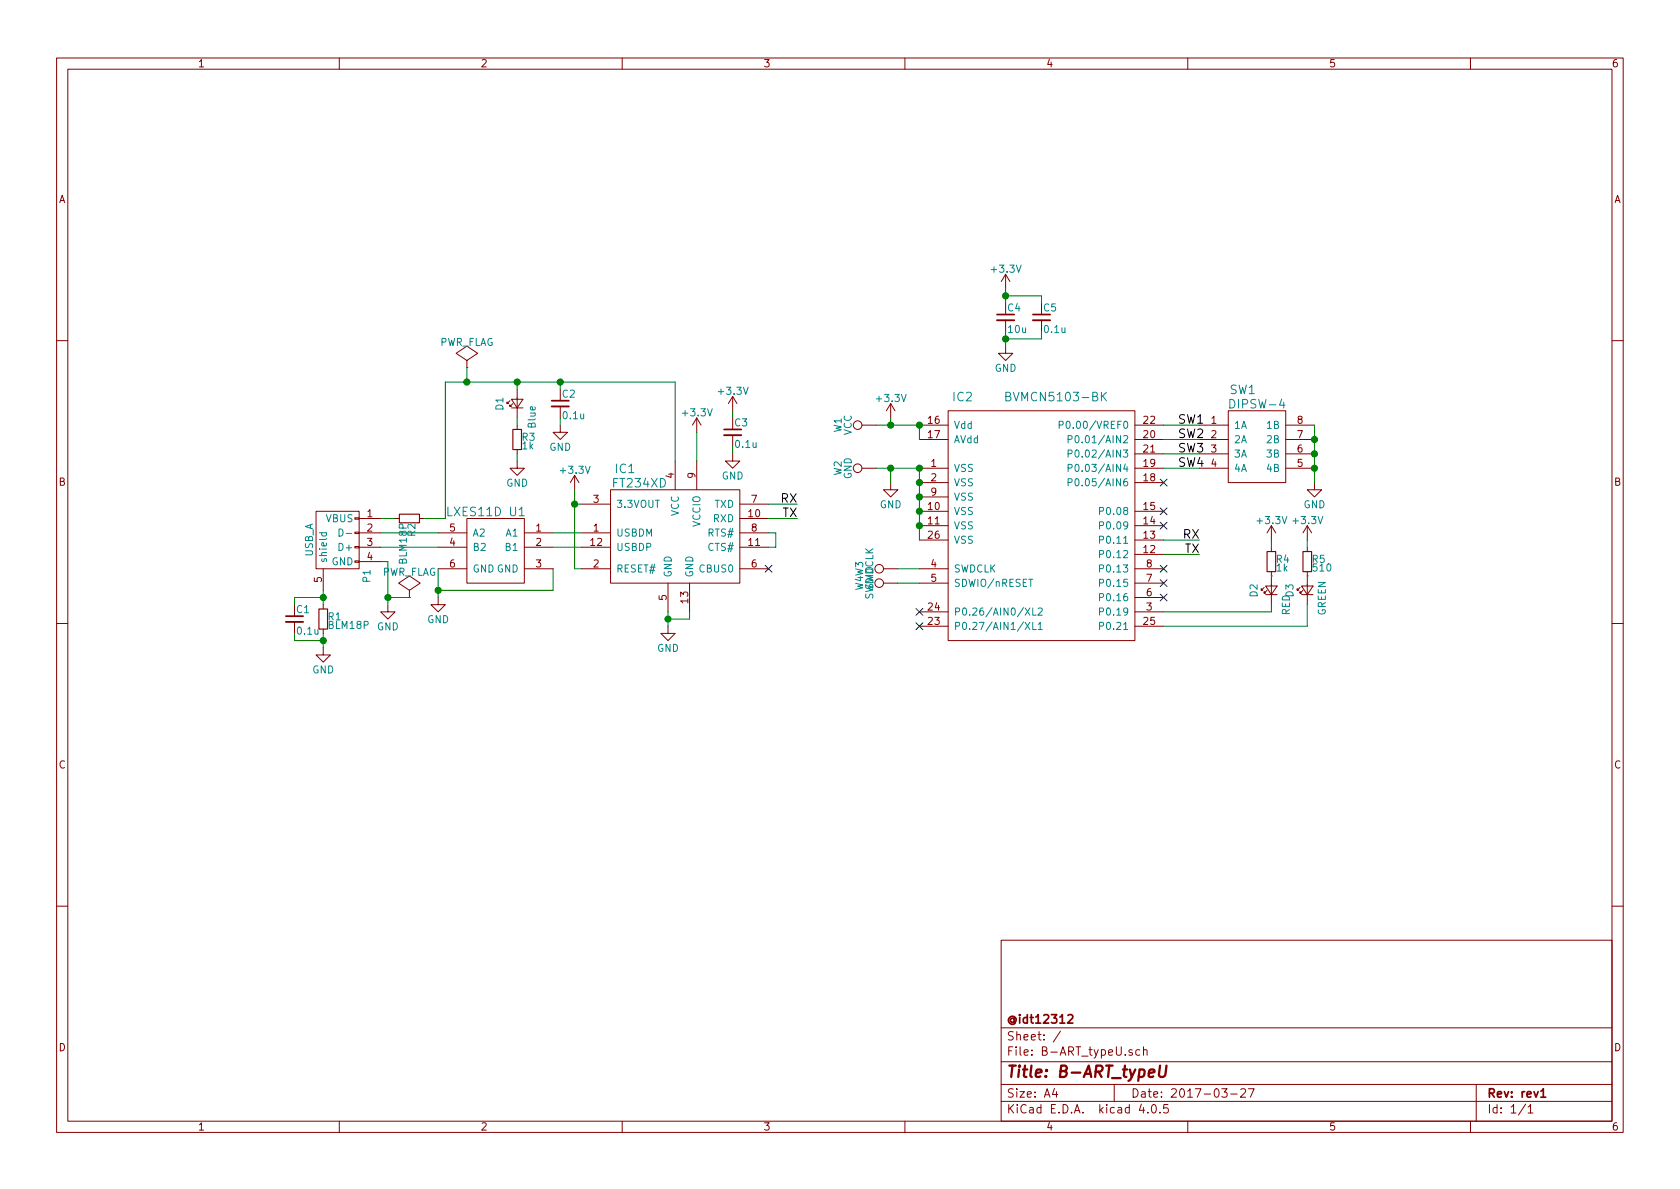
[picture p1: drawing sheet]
EESchema Schematic File Version 2
LIBS:power
LIBS:device
LIBS:transistors
LIBS:conn
LIBS:linear
LIBS:regul
LIBS:74xx
LIBS:cmos4000
LIBS:adc-dac
LIBS:memory
LIBS:xilinx
LIBS:microcontrollers
LIBS:dsp
LIBS:microchip
LIBS:analog_switches
LIBS:motorola
LIBS:texas
LIBS:intel
LIBS:audio
LIBS:interface
LIBS:digital-audio
LIBS:philips
LIBS:display
LIBS:cypress
LIBS:siliconi
LIBS:opto
LIBS:atmel
LIBS:contrib
LIBS:valves
LIBS:B-ART
EELAYER 25 0
EELAYER END
$Descr A4 11693 8268
encoding utf-8
Sheet 1 1
Title "B-ART_typeU"
Date "2017-03-27"
Rev "rev1"
Comp "@idt12312"
Comment1 ""
Comment2 ""
Comment3 ""
Comment4 ""
$EndDescr
$Comp
L FT234XD IC1
U 1 1
P 4700 3700
F 0 "IC1" H 4350 4150 60  0000 C CNN
F 1 "FT234XD" H 4450 4050 60  0000 C CNN
F 2 "Housings_DFN_QFN:DFN-12-1EP_3x3mm_Pitch0.45mm" H 4700 3700 60  0001 C CNN
F 3 "" H 4700 3700 60  0001 C CNN
	1    4700 3700
	1    0    0    -1  
$EndComp
$Comp
L LXES11D U1
U 1 1
P 3450 3800
F 0 "U1" H 3300 4050 60  0000 C CNN
F 1 "LXES11D" H 3600 4050 60  0000 C CNN
F 2 "B-ART:LXES11D" H 4500 3350 60  0001 C CNN
F 3 "" H 4500 3350 60  0001 C CNN
	1    3450 3800
	-1   0    0    -1  
$EndComp
$Comp
L GND #PWR01
U 1 1
P 3050 4150
F 0 "#PWR01" H 3050 3900 50  0001 C CNN
F 1 "GND" H 3050 4000 50  0000 C CNN
F 2 "" H 3050 4150 50  0000 C CNN
F 3 "" H 3050 4150 50  0000 C CNN
	1    3050 4150
	1    0    0    -1  
$EndComp
$Comp
L R_Small R1
U 1 1
P 2250 4300
F 0 "R1" H 2280 4320 50  0000 L CNN
F 1 "BLM18P" H 2280 4260 50  0000 L CNN
F 2 "Resistors_SMD:R_0603" H 2250 4300 50  0001 C CNN
F 3 "" H 2250 4300 50  0000 C CNN
	1    2250 4300
	1    0    0    -1  
$EndComp
$Comp
L GND #PWR02
U 1 1
P 2250 4500
F 0 "#PWR02" H 2250 4250 50  0001 C CNN
F 1 "GND" H 2250 4350 50  0000 C CNN
F 2 "" H 2250 4500 50  0000 C CNN
F 3 "" H 2250 4500 50  0000 C CNN
	1    2250 4500
	1    0    0    -1  
$EndComp
$Comp
L GND #PWR03
U 1 1
P 2700 4200
F 0 "#PWR03" H 2700 3950 50  0001 C CNN
F 1 "GND" H 2700 4050 50  0000 C CNN
F 2 "" H 2700 4200 50  0000 C CNN
F 3 "" H 2700 4200 50  0000 C CNN
	1    2700 4200
	1    0    0    -1  
$EndComp
$Comp
L +3.3V #PWR04
U 1 1
P 4000 3400
F 0 "#PWR04" H 4000 3250 50  0001 C CNN
F 1 "+3.3V" H 4000 3540 50  0000 C CNN
F 2 "" H 4000 3400 50  0000 C CNN
F 3 "" H 4000 3400 50  0000 C CNN
	1    4000 3400
	1    0    0    -1  
$EndComp
$Comp
L +3.3V #PWR05
U 1 1
P 4850 3000
F 0 "#PWR05" H 4850 2850 50  0001 C CNN
F 1 "+3.3V" H 4850 3140 50  0000 C CNN
F 2 "" H 4850 3000 50  0000 C CNN
F 3 "" H 4850 3000 50  0000 C CNN
	1    4850 3000
	1    0    0    -1  
$EndComp
$Comp
L GND #PWR06
U 1 1
P 4650 4350
F 0 "#PWR06" H 4650 4100 50  0001 C CNN
F 1 "GND" H 4650 4200 50  0000 C CNN
F 2 "" H 4650 4350 50  0000 C CNN
F 3 "" H 4650 4350 50  0000 C CNN
	1    4650 4350
	1    0    0    -1  
$EndComp
$Comp
L BVMCN5103-BK IC2
U 1 1
P 7250 3650
F 0 "IC2" H 6700 4550 60  0000 C CNN
F 1 "BVMCN5103-BK" H 7350 4550 60  0000 C CNN
F 2 "B-ART:BVMCN5103-BK" H 7100 3450 60  0001 C CNN
F 3 "" H 7100 3450 60  0001 C CNN
	1    7250 3650
	1    0    0    -1  
$EndComp
Text Label 8350 3750 2    60   ~ 0
RX
Text Label 8350 3850 2    60   ~ 0
TX
$Comp
L LED_Small D2
U 1 1
P 8850 4100
F 0 "D2" H 8800 4225 50  0000 L CNN
F 1 "RED" H 8675 4000 50  0000 L CNN
F 2 "LEDs:LED_0603" V 8850 4100 50  0001 C CNN
F 3 "" V 8850 4100 50  0000 C CNN
	1    8850 4100
	0    -1   -1   0   
$EndComp
$Comp
L R_Small R4
U 1 1
P 8850 3900
F 0 "R4" H 8880 3920 50  0000 L CNN
F 1 "1k" H 8880 3860 50  0000 L CNN
F 2 "Resistors_SMD:R_0603" H 8850 3900 50  0001 C CNN
F 3 "" H 8850 3900 50  0000 C CNN
	1    8850 3900
	1    0    0    -1  
$EndComp
$Comp
L +3.3V #PWR07
U 1 1
P 8850 3750
F 0 "#PWR07" H 8850 3600 50  0001 C CNN
F 1 "+3.3V" H 8850 3890 50  0000 C CNN
F 2 "" H 8850 3750 50  0000 C CNN
F 3 "" H 8850 3750 50  0000 C CNN
	1    8850 3750
	1    0    0    -1  
$EndComp
$Comp
L LED_Small D3
U 1 1
P 9100 4100
F 0 "D3" H 9050 4225 50  0000 L CNN
F 1 "GREEN" H 8925 4000 50  0000 L CNN
F 2 "LEDs:LED_0603" V 9100 4100 50  0001 C CNN
F 3 "" V 9100 4100 50  0000 C CNN
	1    9100 4100
	0    -1   -1   0   
$EndComp
$Comp
L R_Small R5
U 1 1
P 9100 3900
F 0 "R5" H 9130 3920 50  0000 L CNN
F 1 "510" H 9130 3860 50  0000 L CNN
F 2 "Resistors_SMD:R_0603" H 9100 3900 50  0001 C CNN
F 3 "" H 9100 3900 50  0000 C CNN
	1    9100 3900
	1    0    0    -1  
$EndComp
$Comp
L +3.3V #PWR08
U 1 1
P 9100 3750
F 0 "#PWR08" H 9100 3600 50  0001 C CNN
F 1 "+3.3V" H 9100 3890 50  0000 C CNN
F 2 "" H 9100 3750 50  0000 C CNN
F 3 "" H 9100 3750 50  0000 C CNN
	1    9100 3750
	1    0    0    -1  
$EndComp
$Comp
L GND #PWR09
U 1 1
P 6200 3350
F 0 "#PWR09" H 6200 3100 50  0001 C CNN
F 1 "GND" H 6200 3200 50  0000 C CNN
F 2 "" H 6200 3350 50  0000 C CNN
F 3 "" H 6200 3350 50  0000 C CNN
	1    6200 3350
	1    0    0    -1  
$EndComp
$Comp
L +3.3V #PWR010
U 1 1
P 6200 2900
F 0 "#PWR010" H 6200 2750 50  0001 C CNN
F 1 "+3.3V" H 6200 3040 50  0000 C CNN
F 2 "" H 6200 2900 50  0000 C CNN
F 3 "" H 6200 2900 50  0000 C CNN
	1    6200 2900
	1    0    0    -1  
$EndComp
Text Label 5550 3500 2    60   ~ 0
RX
Text Label 5550 3600 2    60   ~ 0
TX
NoConn ~ 5350 3950
NoConn ~ 6400 4250
NoConn ~ 6400 4350
NoConn ~ 8100 3350
NoConn ~ 8100 3550
NoConn ~ 8100 3650
NoConn ~ 8100 3950
NoConn ~ 8100 4050
NoConn ~ 8100 4150
$Comp
L DIPSW-4 SW1
U 1 1
P 8750 3100
F 0 "SW1" V 8350 3000 60  0000 C CNN
F 1 "DIPSW-4" V 8450 3100 60  0000 C CNN
F 2 "B-ART:DIPSW-4P" H 8750 3100 60  0001 C CNN
F 3 "" H 8750 3100 60  0001 C CNN
	1    8750 3100
	0    1    1    0   
$EndComp
$Comp
L GND #PWR011
U 1 1
P 9150 3350
F 0 "#PWR011" H 9150 3100 50  0001 C CNN
F 1 "GND" H 9150 3200 50  0000 C CNN
F 2 "" H 9150 3350 50  0000 C CNN
F 3 "" H 9150 3350 50  0000 C CNN
	1    9150 3350
	1    0    0    -1  
$EndComp
Text Label 8200 2950 0    60   ~ 0
SW1
Text Label 8200 3050 0    60   ~ 0
SW2
Text Label 8200 3150 0    60   ~ 0
SW3
Text Label 8200 3250 0    60   ~ 0
SW4
Wire Wire Line
	2650 3600 2750 3600
Wire Wire Line
	2950 3600 3100 3600
Wire Wire Line
	3100 3600 3100 2650
Wire Wire Line
	3100 2650 4700 2650
Wire Wire Line
	4700 2650 4700 3200
Wire Wire Line
	2650 3700 3050 3700
Wire Wire Line
	3050 3800 2650 3800
Wire Wire Line
	3850 3700 4050 3700
Wire Wire Line
	4050 3800 3850 3800
Wire Wire Line
	2650 3900 2700 3900
Wire Wire Line
	2700 3900 2700 4200
Wire Wire Line
	3050 3950 3050 4150
Wire Wire Line
	3850 3950 3850 4100
Wire Wire Line
	3850 4100 3050 4100
Connection ~ 3050 4100
Wire Wire Line
	4000 3400 4000 3950
Wire Wire Line
	4000 3500 4050 3500
Wire Wire Line
	4850 3000 4850 3200
Wire Wire Line
	2250 4100 2250 4200
Wire Wire Line
	2250 4400 2250 4500
Wire Wire Line
	4650 4250 4650 4350
Wire Wire Line
	4650 4300 4800 4300
Wire Wire Line
	4800 4300 4800 4250
Connection ~ 4650 4300
Wire Wire Line
	5350 3700 5400 3700
Wire Wire Line
	5400 3700 5400 3800
Wire Wire Line
	5400 3800 5350 3800
Wire Wire Line
	8100 3750 8350 3750
Wire Wire Line
	8100 3850 8350 3850
Wire Wire Line
	8850 3750 8850 3800
Wire Wire Line
	8850 4000 8850 4000
Wire Wire Line
	8100 4250 8850 4250
Wire Wire Line
	8850 4250 8850 4200
Wire Wire Line
	9100 3750 9100 3800
Wire Wire Line
	9100 4000 9100 4000
Wire Wire Line
	9100 4200 9100 4350
Wire Wire Line
	9100 4350 8100 4350
Wire Wire Line
	6400 3250 6400 3750
Wire Wire Line
	6100 3250 6400 3250
Wire Wire Line
	6200 3250 6200 3350
Connection ~ 6400 3250
Connection ~ 6400 3350
Connection ~ 6400 3450
Connection ~ 6400 3550
Connection ~ 6400 3650
Wire Wire Line
	6400 2950 6400 3050
Wire Wire Line
	6100 2950 6400 2950
Wire Wire Line
	6200 2950 6200 2900
Connection ~ 6400 2950
Wire Wire Line
	5350 3500 5550 3500
Wire Wire Line
	5350 3600 5550 3600
Wire Wire Line
	4000 3950 4050 3950
Connection ~ 4000 3500
Wire Wire Line
	9150 2950 9150 3350
Connection ~ 9150 3050
Connection ~ 9150 3150
Connection ~ 9150 3250
Wire Wire Line
	8100 2950 8350 2950
Wire Wire Line
	8100 3050 8350 3050
Wire Wire Line
	8100 3150 8350 3150
Wire Wire Line
	8100 3250 8350 3250
$Comp
L C_Small C4
U 1 1
P 7000 2200
F 0 "C4" H 7010 2270 50  0000 L CNN
F 1 "10u" H 7010 2120 50  0000 L CNN
F 2 "Capacitors_SMD:C_0603" H 7000 2200 50  0001 C CNN
F 3 "" H 7000 2200 50  0000 C CNN
	1    7000 2200
	1    0    0    -1  
$EndComp
$Comp
L C_Small C5
U 1 1
P 7250 2200
F 0 "C5" H 7260 2270 50  0000 L CNN
F 1 "0.1u" H 7260 2120 50  0000 L CNN
F 2 "Capacitors_SMD:C_0603" H 7250 2200 50  0001 C CNN
F 3 "" H 7250 2200 50  0000 C CNN
	1    7250 2200
	1    0    0    -1  
$EndComp
$Comp
L +3.3V #PWR012
U 1 1
P 7000 2000
F 0 "#PWR012" H 7000 1850 50  0001 C CNN
F 1 "+3.3V" H 7000 2140 50  0000 C CNN
F 2 "" H 7000 2000 50  0000 C CNN
F 3 "" H 7000 2000 50  0000 C CNN
	1    7000 2000
	1    0    0    -1  
$EndComp
$Comp
L GND #PWR013
U 1 1
P 7000 2400
F 0 "#PWR013" H 7000 2150 50  0001 C CNN
F 1 "GND" H 7000 2250 50  0000 C CNN
F 2 "" H 7000 2400 50  0000 C CNN
F 3 "" H 7000 2400 50  0000 C CNN
	1    7000 2400
	1    0    0    -1  
$EndComp
Wire Wire Line
	7000 2300 7000 2400
Wire Wire Line
	7000 2350 7250 2350
Wire Wire Line
	7250 2350 7250 2300
Connection ~ 7000 2350
Wire Wire Line
	7000 2000 7000 2100
Wire Wire Line
	7000 2050 7250 2050
Wire Wire Line
	7250 2050 7250 2100
Connection ~ 7000 2050
$Comp
L C_Small C3
U 1 1
P 5100 3000
F 0 "C3" H 5110 3070 50  0000 L CNN
F 1 "0.1u" H 5110 2920 50  0000 L CNN
F 2 "Capacitors_SMD:C_0603" H 5100 3000 50  0001 C CNN
F 3 "" H 5100 3000 50  0000 C CNN
	1    5100 3000
	1    0    0    -1  
$EndComp
$Comp
L GND #PWR014
U 1 1
P 5100 3150
F 0 "#PWR014" H 5100 2900 50  0001 C CNN
F 1 "GND" H 5100 3000 50  0000 C CNN
F 2 "" H 5100 3150 50  0000 C CNN
F 3 "" H 5100 3150 50  0000 C CNN
	1    5100 3150
	1    0    0    -1  
$EndComp
Wire Wire Line
	5100 3150 5100 3100
$Comp
L +3.3V #PWR015
U 1 1
P 5100 2850
F 0 "#PWR015" H 5100 2700 50  0001 C CNN
F 1 "+3.3V" H 5100 2990 50  0000 C CNN
F 2 "" H 5100 2850 50  0000 C CNN
F 3 "" H 5100 2850 50  0000 C CNN
	1    5100 2850
	1    0    0    -1  
$EndComp
Wire Wire Line
	5100 2850 5100 2900
$Comp
L C_Small C2
U 1 1
P 3900 2800
F 0 "C2" H 3910 2870 50  0000 L CNN
F 1 "0.1u" H 3910 2720 50  0000 L CNN
F 2 "Capacitors_SMD:C_0603" H 3900 2800 50  0001 C CNN
F 3 "" H 3900 2800 50  0000 C CNN
	1    3900 2800
	1    0    0    -1  
$EndComp
$Comp
L GND #PWR016
U 1 1
P 3900 2950
F 0 "#PWR016" H 3900 2700 50  0001 C CNN
F 1 "GND" H 3900 2800 50  0000 C CNN
F 2 "" H 3900 2950 50  0000 C CNN
F 3 "" H 3900 2950 50  0000 C CNN
	1    3900 2950
	1    0    0    -1  
$EndComp
Wire Wire Line
	3900 2650 3900 2700
Connection ~ 3900 2650
Wire Wire Line
	3900 2900 3900 2950
$Comp
L LED_Small D1
U 1 1
P 3600 2800
F 0 "D1" H 3550 2925 50  0000 L CNN
F 1 "Blue" H 3425 2700 50  0000 L CNN
F 2 "LEDs:LED_0603" V 3600 2800 50  0001 C CNN
F 3 "" V 3600 2800 50  0000 C CNN
	1    3600 2800
	0    -1   -1   0   
$EndComp
$Comp
L R_Small R3
U 1 1
P 3600 3050
F 0 "R3" H 3630 3070 50  0000 L CNN
F 1 "1k" H 3630 3010 50  0000 L CNN
F 2 "Resistors_SMD:R_0603" H 3600 3050 50  0001 C CNN
F 3 "" H 3600 3050 50  0000 C CNN
	1    3600 3050
	1    0    0    -1  
$EndComp
$Comp
L GND #PWR017
U 1 1
P 3600 3200
F 0 "#PWR017" H 3600 2950 50  0001 C CNN
F 1 "GND" H 3600 3050 50  0000 C CNN
F 2 "" H 3600 3200 50  0000 C CNN
F 3 "" H 3600 3200 50  0000 C CNN
	1    3600 3200
	1    0    0    -1  
$EndComp
Wire Wire Line
	3600 3200 3600 3150
Wire Wire Line
	3600 2900 3600 2950
Wire Wire Line
	3600 2700 3600 2650
Connection ~ 3600 2650
$Comp
L R_Small R2
U 1 1
P 2850 3600
F 0 "R2" H 2880 3620 50  0000 L CNN
F 1 "BLM18P" H 2880 3560 50  0000 L CNN
F 2 "Resistors_SMD:R_0603" H 2850 3600 50  0001 C CNN
F 3 "" H 2850 3600 50  0000 C CNN
	1    2850 3600
	0    1    1    0   
$EndComp
$Comp
L C_Small C1
U 1 1
P 2050 4300
F 0 "C1" H 2060 4370 50  0000 L CNN
F 1 "0.1u" H 2060 4220 50  0000 L CNN
F 2 "Capacitors_SMD:C_0603" H 2050 4300 50  0001 C CNN
F 3 "" H 2050 4300 50  0000 C CNN
	1    2050 4300
	1    0    0    -1  
$EndComp
Wire Wire Line
	2050 4200 2050 4150
Wire Wire Line
	2050 4150 2250 4150
Connection ~ 2250 4150
Wire Wire Line
	2250 4450 2050 4450
Wire Wire Line
	2050 4450 2050 4400
Connection ~ 2250 4450
$Comp
L TEST_1P W3
U 1 1
P 6250 3950
F 0 "W3" H 6250 4220 50  0000 C CNN
F 1 "SWDCLK" H 6250 4150 50  0000 C CNN
F 2 "B-ART:test_th_pad" H 6450 3950 50  0001 C CNN
F 3 "" H 6450 3950 50  0000 C CNN
	1    6250 3950
	0    -1   -1   0   
$EndComp
$Comp
L TEST_1P W4
U 1 1
P 6250 4050
F 0 "W4" H 6250 4320 50  0000 C CNN
F 1 "SWDIO" H 6250 4250 50  0000 C CNN
F 2 "B-ART:test_th_pad" H 6450 4050 50  0001 C CNN
F 3 "" H 6450 4050 50  0000 C CNN
	1    6250 4050
	0    -1   -1   0   
$EndComp
Wire Wire Line
	6250 4050 6400 4050
Wire Wire Line
	6400 3950 6250 3950
$Comp
L TEST_1P W1
U 1 1
P 6100 2950
F 0 "W1" H 6100 3220 50  0000 C CNN
F 1 "VCC" H 6100 3150 50  0000 C CNN
F 2 "B-ART:test_th_pad" H 6300 2950 50  0001 C CNN
F 3 "" H 6300 2950 50  0000 C CNN
	1    6100 2950
	0    -1   -1   0   
$EndComp
$Comp
L TEST_1P W2
U 1 1
P 6100 3250
F 0 "W2" H 6100 3520 50  0000 C CNN
F 1 "GND" H 6100 3450 50  0000 C CNN
F 2 "B-ART:test_th_pad" H 6300 3250 50  0001 C CNN
F 3 "" H 6300 3250 50  0000 C CNN
	1    6100 3250
	0    -1   -1   0   
$EndComp
Connection ~ 6200 3250
Connection ~ 6200 2950
$Comp
L PWR_FLAG #FLG018
U 1 1
P 3250 2550
F 0 "#FLG018" H 3250 2645 50  0001 C CNN
F 1 "PWR_FLAG" H 3250 2730 50  0000 C CNN
F 2 "" H 3250 2550 50  0000 C CNN
F 3 "" H 3250 2550 50  0000 C CNN
	1    3250 2550
	1    0    0    -1  
$EndComp
Wire Wire Line
	3250 2550 3250 2650
$Comp
L PWR_FLAG #FLG019
U 1 1
P 2850 4150
F 0 "#FLG019" H 2850 4245 50  0001 C CNN
F 1 "PWR_FLAG" H 2850 4330 50  0000 C CNN
F 2 "" H 2850 4150 50  0000 C CNN
F 3 "" H 2850 4150 50  0000 C CNN
	1    2850 4150
	1    0    0    -1  
$EndComp
Wire Wire Line
	2850 4150 2700 4150
Connection ~ 2700 4150
Connection ~ 3250 2650
$Comp
L USB_A P1
U 1 1
P 2350 3800
F 0 "P1" H 2550 3600 50  0000 C CNN
F 1 "USB_A" H 2300 4000 50  0000 C CNN
F 2 "B-ART:USB_A_plug" V 2300 3700 50  0001 C CNN
F 3 "" V 2300 3700 50  0000 C CNN
	1    2350 3800
	0    -1   1    0   
$EndComp
$EndSCHEMATC
